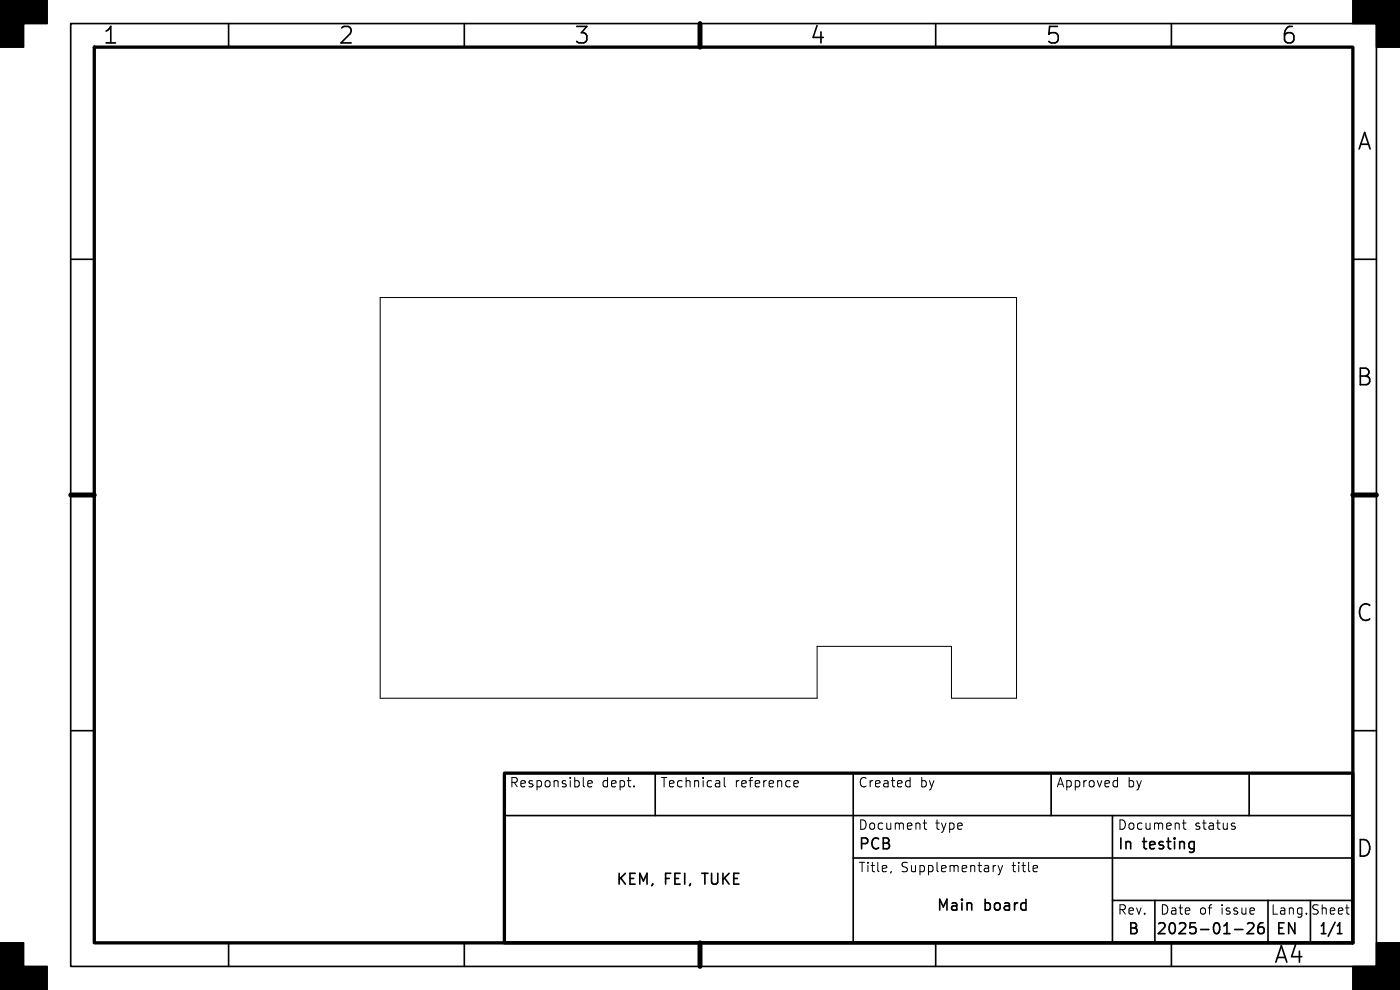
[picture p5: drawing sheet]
<svg xmlns="http://www.w3.org/2000/svg" width="297mm" height="210mm" viewBox="0 0 297 210" stroke-linecap="round" stroke-linejoin="round" font-family="sans-serif">
<g fill="none" stroke="#000" stroke-width=".35">
<path d="M15 5h277v200h-277zM48.5 5v5M98.5 5v5M148.5 5v5M198.5 5v5M248.5 5v5M15 55h5M287 55h5M15 105h5M287 105h5M15 155h5M287 155h5"/>
<path d="M107 173h180M139 164v9M181 164v36M223 164v9M236 173v27M252.7 178.5l.6 .1M253.3 178.5v1.9a.62 .62 0 0 1-.7 .4M253.3 179.9l-.6 .2M265 164v9M181 182h106M236 191h51M245 191v9"/>
<path d="M261.9 197.2h1.8M264.7 196l.3-.2 .8 .1a.62 .62 0 0 1 .1 .8l-1.3 1.4h1.4M268 195.8a.91 .91 0 0 0-1.1 .9v.9l.2 .3 .6 .2 .4-.3 .1-.7-.2-.4-.7-.1-.4 .5M269 191v9M278 191v9M283.7 198.1h1M283.7 196.4l.5-.6v2.3M48.5 200v5M98.5 200v5M148.5 200v5M198.5 200v5M248.5 200v5"/>
</g>
<path d="M20 10h267v190h-267zM107 164h180v36h-180z" fill="none" stroke="#000" stroke-width=".7"/>
<path d="M148.5 5v5M15 105h5M287 105h5M148.5 200v5" fill="none" stroke="#000" stroke-width="1.1"/>
<path d="M0 0h10v5h-5v5h-5zM287 0h10v10h-5v-5h-5zM0 200h5v5h5v5h-10zM292 200h5v10h-10v-5h5z" fill="#000" stroke="#000" stroke-width=".35"/>
<g fill="none" stroke="#000" stroke-width=".21">
<path d="M80.7 63.1h134.9v85h-13.8v-11h-28.5v11h-92.6zM124.7 166.3l.9-.2-.1-.4-.5-.1-.3 .3 .1 .9h.7M134.5 166.7v.2M153.6 164.9v1.7l.3 .3M168.4 166.3l1-.2-.1-.4-.6-.1-.3 .3 .1 .9h.8M192.5 165.6l.6 .1M193.1 166.8l-.6 .1M193.1 164.9v2M195.8 174.6h.8M196.1 173.9v1.7l.1 .2 .4 .1M236.5 165.6l.6 .1M237.1 166.8l-.6 .1"/>
<path d="M237.1 164.9v2M250.8 174.6h.8M251.1 173.9v1.7l.1 .2 .4 .1M261.5 174.6l.5 .1M261.5 175.3l.5 .1 .1 .2-.3 .3h-.4M189.1 184.8l-.2 .4M210.7 183.6v1.3M211.3 183.6l-.4 .1-.2 .3M211.7 183.6l.5 1.3M212.2 184.9l-.2 .5-.3 .2M212.7 183.6l-.5 1.3M219.8 183.6l.2 .1 .1 .4-.9 .2"/>
<path d="M220 184.8l-.2 .1M285.5 192.6h.7M286 193.9h.2"/>
</g>
<g font-size="4.9">
<text x="21.7" y="9.8">1</text>
<text x="71.7" y="9.8">2</text>
<text x="121.7" y="9.8">3</text>
<text x="171.7" y="9.8">4</text>
<text x="221.7" y="9.8">5</text>
<text x="271.7" y="9.8">6</text>
<text x="287.8" y="32.3">A</text>
<text x="287.6" y="82.3">B</text>
<text x="287.6" y="132.3">C</text>
<text x="287.6" y="182.3">D</text>
<text x="270.2" y="204.8">A4</text>
</g>
<g font-size="3.2">
<text x="182" y="180.7">PCB</text>
<text x="237" y="180.7">In</text>
<text x="242.5" y="180.7">testing</text>
<text x="130.5" y="188.2">KEM,</text>
<text x="141" y="188.2">FEI,</text>
<text x="149.5" y="188.2">TUKE</text>
<text x="198.5" y="193.7">Main</text>
<text x="208.7" y="193.7">board</text>
<text x="239.1" y="198.7">B</text>
<text x="245.1" y="198.7">2025-01-26</text>
<text x="270.5" y="198.7">EN</text>
<text x="279.6" y="198.7">1/1</text>
</g>
<g font-size="2.8">
<text x="108" y="167.3">Responsible</text>
<text x="127.6" y="167.3">dept.</text>
<text x="140" y="167.3">Technical</text>
<text x="155.8" y="167.3">reference</text>
<text x="182" y="167.3">Created</text>
<text x="195.1" y="167.3">by</text>
<text x="224" y="167.3">Approved</text>
<text x="239.1" y="167.3">by</text>
<text x="182" y="176.3">Document</text>
<text x="198.3" y="176.3">type</text>
<text x="237" y="176.3">Document</text>
<text x="253.3" y="176.3">status</text>
<text x="182" y="185.3">Title,</text>
<text x="191" y="185.3">Supplementary</text>
<text x="214.7" y="185.3">title</text>
<text x="237" y="194.3">Rev.</text>
<text x="246" y="194.3">Date</text>
<text x="254.3" y="194.3">of</text>
<text x="258.9" y="194.3">issue</text>
<text x="269.5" y="194.3">Lang. Sheet</text>
</g>
</svg>
